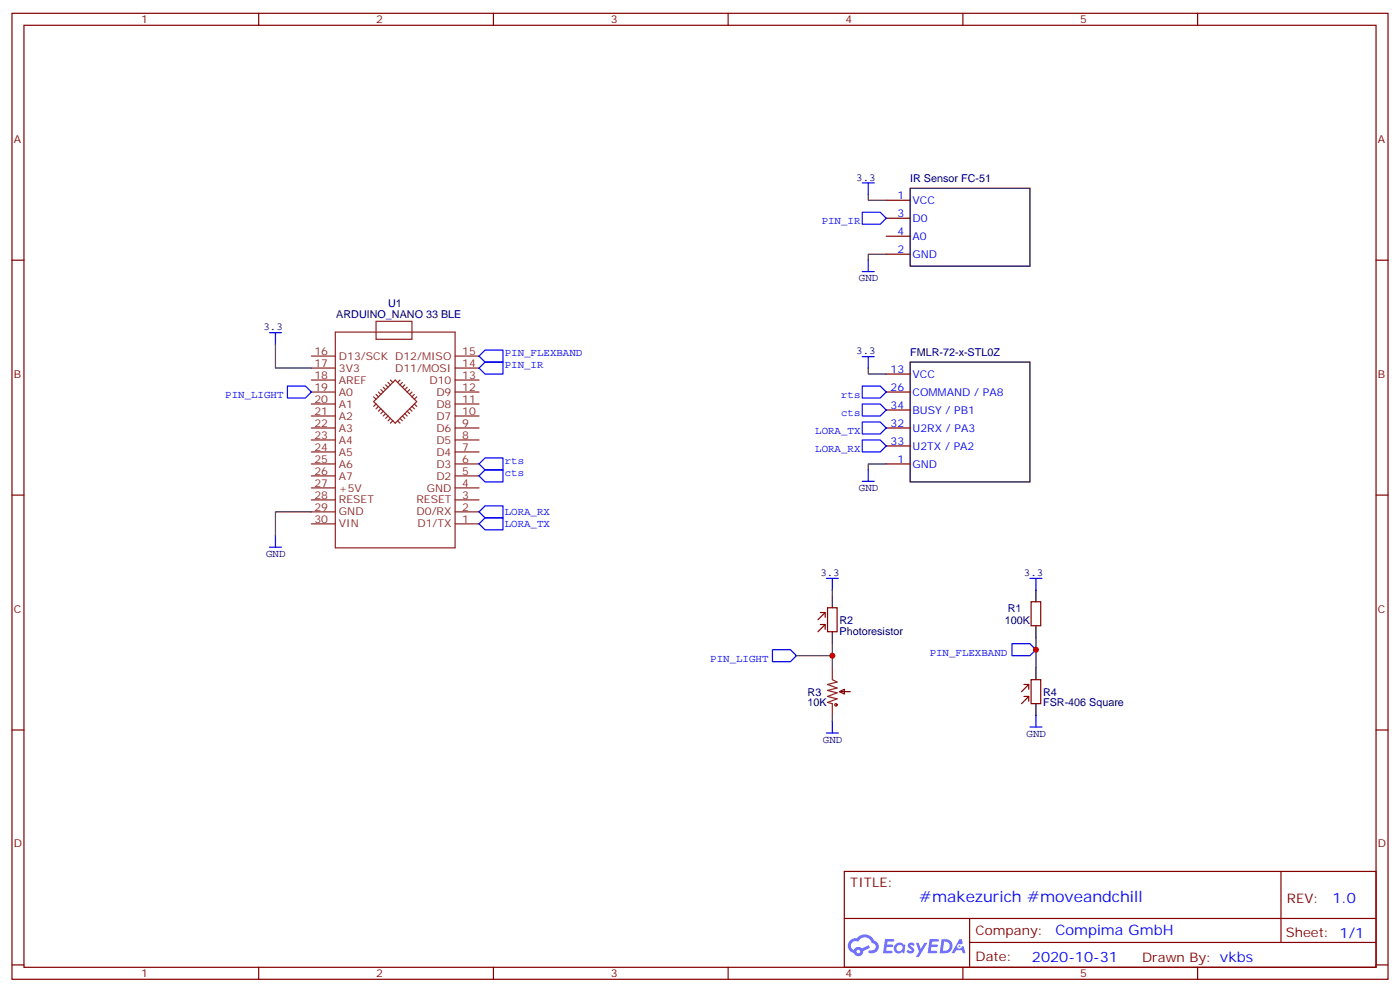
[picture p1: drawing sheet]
<svg xmlns="http://www.w3.org/2000/svg" width="412mm" height="292mm" viewBox="0 0 412 292" stroke-linecap="round" stroke-linejoin="round" font-family="sans-serif">
<g fill="none" stroke="#870000" stroke-width=".35">
<path d="M3.5 3.9h405.4v284.4h-405.4zM7.1 7.4h398.2v277.3h-398.2zM76.2 3.9v3.5M145.3 3.9v3.5M214.5 3.9v3.5M283.6 3.9v3.5M352.8 3.9v3.5M3.5 76.6h3.6M405.3 76.6h3.6M3.5 145.7h3.6M405.3 145.7h3.6M3.5 214.9h3.6"/>
<path d="M405.3 214.9h3.6M248.7 256.5h156.6v28.2h-156.6zM377.3 256.5v20.9M248.7 270.4h156.5M285.6 277.4h119.6M285.6 270.4v14.1M3.5 284h3.6M76.2 284.7v3.6M145.3 284.7v3.6M214.5 284.7v3.6M283.6 284.7v3.6M352.8 284.7v3.6"/>
<path d="M405.3 284h3.6"/>
</g>
<g fill="#5487ff">
<path d="M267.7 277.7a1.22 1.22 0 0 1 1.7 .2l-.4 .6a.47 .47 0 0 0-.3-.4 .47 .47 0 0 0-.5 .2l.1 .2a1.14 1.14 0 0 1 .8 1.8 1.14 1.14 0 0 1-1.9 0l-.2-.2 .5-.6 .7 .5a.29 .29 0 0 0 .3-.3 .29 .29 0 0 0-.2-.3 1.04 1.04 0 0 1-.6-1.7z"/>
<path d="M260.7 276.4h2.4l.3 .2-.2 .5-1.8 .1-.1 .8h1.5l.3 .4-.3 .4h-1.6l-.2 1.1h1.7l.2 .3-.2 .3-2.6 .1z"/>
<path d="M273.8 276.4h2.4l.3 .2-.1 .5-1.8 .1-.2 .8h1.6l.3 .4-.4 .4h-1.6l-.1 1.1h1.7l.2 .3-.2 .3-2.6 .1z"/>
<path d="M282.6 276.4h.7l.3 1.3-.6 .3a.69 .69 0 0 0-1 .3 .69 .69 0 0 0 .4 .9 .69 .69 0 0 0 .9-.6l.5-.2 .6 2.2h-.8l-.2-.9h-1.8l-.5 .9h-.8z"/>
<path d="M269.8 277.5h.8l.6 1.8 1.1-1.8h.9l-2.6 4.2h-.8l.9-1.5z"/>
<path d="M277.4 276.4l-.6 4.2h1.3a2.11 2.11 0 0 0 2.5-2.1 2.11 2.11 0 0 0-2.5-2.1zM278.1 277.2a1.39 1.39 0 0 1 1.7 1.4 1.39 1.39 0 0 1-1.8 1.3h-.3z"/>
<path d="M263.7 278.1a1.54 1.54 0 0 0-.1 2.1 1.54 1.54 0 0 0 2.2 .1l.6 .3 .3-2.3-.2-.3h-.4a1.49 1.49 0 0 0-2.4 .1zM264 279.1a.94 .94 0 0 1 1.8 0 .94 .94 0 0 1-1.8 0z"/>
<path d="M250.4 276.8a2.18 2.18 0 0 0 1.1 3.7 1.44 1.44 0 0 0 1.6 .9 1.44 1.44 0 0 0 1.2-1.4l2-1-.5-.8-1.9 1a1.47 1.47 0 0 0-2.4 .4 1.39 1.39 0 0 1-.7-1.9 1.39 1.39 0 0 1 2-.5 2.12 2.12 0 0 1 2.2-1.3 2.12 2.12 0 0 1 1.9 1.7 1.14 1.14 0 0 1 1.1 1.4 1.14 1.14 0 0 1-1.7 .7 .43 .43 0 0 0-.5 .4 .43 .43 0 0 0 .4 .5 1.98 1.98 0 0 0 2.5-1.2 1.98 1.98 0 0 0-1.2-2.6 3.1 3.1 0 0 0-5.3-.6l-.9 .1zM252.3 280.1a.55 .55 0 0 1 1.1 0 .55 .55 0 0 1-1.1 0z"/>
<circle cx="282.6" cy="278.5" r=".26"/>
</g>
<g fill="none" stroke="#8c2424" stroke-width=".35">
<path d="M98.8 97.8h35.3v63.5h-35.3zM110.8 94.6h10.6v5.3h-10.6zM91.7 108.3h7.1M91.7 111.9h7.1M91.7 115.4h7.1M91.7 118.9h7.1M91.7 104.8h7.1M110.1 118.2l6.3-6.3 6.4 6.3-6.4 6.4zM110.1 116.8l.7 .7M110.8 116.1l.7 .7M110.8 118.9l-.7 .7M111.5 115.4l.7 .7"/>
<path d="M111.5 119.6l-.7 .7M112.2 114.7l.7 .7M112.9 114l.7 .7M113.6 113.3l.7 .7M114.3 112.6l.7 .7M115 111.9l.7 .7M117.8 111.9l-.7 .7M118.5 112.6l-.7 .7M119.2 113.3l-.7 .7M119.9 114l-.7 .7M120.6 114.7l-.7 .7M121.4 115.4l-.8 .7"/>
<path d="M121.4 119.6l.7 .7M122.1 118.9l.7 .7M122.1 116.1l-.7 .7M122.8 116.8l-.7 .7M134.1 108.3h7M134.1 111.9h7M134.1 115.4h7M134.1 118.9h7M134.1 104.8h7M91.7 122.4h7.1M91.7 126h7.1M91.7 129.5h7.1"/>
<path d="M91.7 133h7.1M91.7 136.6h7.1M112.2 120.3l-.7 .7M112.9 121l-.7 .7M113.6 121.7l-.7 .7M114.3 122.4l-.7 .8M115 123.2l-.7 .7M115.7 123.9l-.7 .7M117.1 123.9l.7 .7M117.8 123.2l.7 .7M118.5 122.4l.7 .8M119.2 121.7l.7 .7"/>
<path d="M119.9 121l.7 .7M120.6 120.3l.8 .7M134.1 122.4h7M134.1 126h7M134.1 129.5h7M134.1 133h7M134.1 136.6h7M91.7 140.1h7.1M91.7 143.6h7.1M91.7 147.1h7.1M91.7 150.7h7.1M91.7 154.2h7.1"/>
<path d="M134.1 140.1h7M134.1 143.6h7M134.1 147.1h7M134.1 150.7h7M134.1 154.2h7M245.2 196.5v3.6l1.4 .7-2.8 .7 2.8 1-2.8 .7 2.8 .7-2.8 1.1 2.8 .7-2.8 1.1 1.4 .3v3.5"/>
</g>
<g fill="none" stroke="#00f" stroke-width=".35">
<path d="M254 53.8h3.5M255.8 53.8v3.6M254 62.5h5.3l1.8 1.7-1.8 1.8h-5.3zM254 79.9h3.5M255.8 76.4v3.5M79.4 97.9h3.5M81.1 97.9v3.6M84.7 113.6h5.3l1.7 1.8-1.7 1.8h-5.3zM141.1 104.8l1.8-1.8h5.3v3.6h-5.3zM141.1 108.3l1.8-1.7h5.3v3.5h-5.3zM254 113.6h5.3l1.8 1.8-1.8 1.8h-5.3zM254 118.9h5.3l1.8 1.8-1.8 1.7h-5.3z"/>
<path d="M254 105h3.5M255.8 105v3.5M141.1 136.6l1.8-1.8h5.3v3.5h-5.3zM254 124.2h5.3l1.8 1.8-1.8 1.7h-5.3zM254 129.5h5.3l1.8 1.8-1.8 1.7h-5.3zM255.8 138.1v3.6M81.1 157.6v3.5M141.1 154.2l1.8-1.8h5.3v3.6h-5.3zM141.1 150.7l1.8-1.8h5.3v3.5h-5.3zM141.1 140.1l1.8-1.8h5.3v3.6h-5.3zM254 141.7h3.5M79.4 161.1h3.5"/>
<path d="M243.4 170.3h3.5M245.2 170.3v3.5M303.4 170.3h3.5M305.2 170.3v3.5M227.5 191.2h5.3l1.8 1.8-1.8 1.8h-5.3zM298.1 189.5h5.3l1.8 1.7-1.8 1.8h-5.3zM243.4 215.8h3.5M245.2 212.2v3.6M303.4 214h3.5M305.2 210.5v3.5"/>
</g>
<path d="M255.8 57.2v1.7h5.3M261.1 74.8h-5.3v1.8M81.1 101.3v7h10.6M255.8 108.3v1.8h5.3M261.1 136.6h-5.3v1.7M91.7 150.7h-10.6v7M245.2 173.6v1.8M234.6 193h10.6M245.2 189.5v7M305.2 187.7v8.8M245.2 210.6v1.8" fill="none" stroke="#008700" stroke-width=".35"/>
<path d="M268.1 55.4h35.3v23h-35.3zM268.1 106.6h35.3v35.3h-35.3zM245.2 175.4v3.5M305.2 173.6v3.5M245.2 185.9v3.6M305.2 184.2v3.5M305.2 196.5v3.6M305.2 207.1v3.5" fill="none" stroke="#000" stroke-width=".35"/>
<g fill="none" stroke="#870000" stroke-width=".35">
<path d="M261.1 58.9h7M261.1 64.2h7M261.1 69.5h7M261.1 74.8h7M261.1 110.1h7M261.1 115.4h7M261.1 136.6h7M261.1 120.7h7M261.1 126h7M261.1 131.3h7M243.8 178.9h2.8v7h-2.8zM303.7 177.1h2.9v7.1h-2.9z"/>
<path d="M241.7 180.3h1.4v1.4M241.7 183.8h1.4v1.4M243.1 180.3l-2.2 2.1M243.1 183.8l-2.2 2.1M247.3 203.6l1.4-.7v1.4zM247.3 203.6h3.2M301.6 201.5h1.4v1.4M301.6 205h1.4v1.4M303 201.5l-2.1 2.1M303 205l-2.1 2.1M303.7 200.1h2.9v7h-2.9z"/>
</g>
<circle cx="246.2" cy="207.5" r=".35" fill="none" stroke="#a10000" stroke-width=".35"/>
<g fill="#c00">
<circle cx="245.2" cy="193" r=".88"/>
<circle cx="305.2" cy="191.2" r=".88"/>
</g>
<text font-size="4.6" fill="#00f" x="270.8" y="265.5">#makezurich #moveandchill</text>
<g font-size="4.2" fill="#00f">
<text x="392.5" y="265.8">1.0</text>
<text x="310.9" y="275.3">Compima GmbH</text>
<text x="304" y="283.1">2020-10-31</text>
</g>
<g font-size="3.9" fill="#800">
<text x="250.5" y="261.1">TITLE:</text>
<text x="379.1" y="265.8">REV:</text>
<text x="287.4" y="275.3">Company:</text>
<text x="378.7" y="275.9">Sheet: 1/1</text>
<text x="287.4" y="283">Date:</text>
<text x="336.4" y="283.1">Drawn By: vkbs</text>
</g>
<g font-size="3.2" fill="#800">
<text x="41.6" y="6.9">1</text>
<text x="110.8" y="6.9">2</text>
<text x="179.9" y="6.9">3</text>
<text x="249.1" y="6.9">4</text>
<text x="318.2" y="6.9">5</text>
<text x="4.1" y="42">A</text>
<text x="405.9" y="42">A</text>
<text x="4.1" y="111.2">B</text>
<text x="405.9" y="111.2">B</text>
<text x="4.1" y="180.3">C</text>
<text x="405.9" y="180.3">C</text>
<text x="4.1" y="249.4">D</text>
<text x="405.9" y="249.4">D</text>
<text x="41.6" y="287.7">1</text>
<text x="110.8" y="287.7">2</text>
<text x="179.9" y="287.7">3</text>
<text x="249.1" y="287.7">4</text>
<text x="318.2" y="287.7">5</text>
</g>
<g font-size="3.2" fill="#000080">
<text x="252.2" y="53.1">3.3</text>
<text x="268.1" y="53.7">IR Sensor FC-51</text>
<text x="253" y="82.8">GND</text>
<text x="99.1" y="93.6">ARDUINO_NANO 33 BLE</text>
<text x="114.3" y="90.3">U1</text>
<text x="77.6" y="97.2">3.3</text>
<text x="252.2" y="104.3">3.3</text>
<text x="268.1" y="104.8">FMLR-72-x-STL0Z</text>
<text x="253" y="144.5">GND</text>
<text x="78.4" y="163.9">GND</text>
<text x="241.7" y="169.5">3.3</text>
<text x="301.6" y="169.5">3.3</text>
<text x="247.3" y="183.6">R2</text>
<text x="296" y="183.6">100K</text>
<text x="296.8" y="180">R1</text>
<text x="247.3" y="186.8">Photoresistor</text>
<text x="237.9" y="207.9">10K</text>
<text x="237.9" y="204.7">R3</text>
<text x="307.3" y="207.9">FSR-406 Square</text>
<text x="307.3" y="204.8">R4</text>
<text x="242.4" y="218.6">GND</text>
<text x="302.4" y="216.8">GND</text>
</g>
<g font-size="3.2" fill="#00f">
<text x="264.3" y="58.6">1</text>
<text x="264.3" y="63.9">3</text>
<text x="268.8" y="60">VCC</text>
<text x="268.8" y="65.3">D0</text>
<text x="242" y="66">PIN_IR</text>
<text x="264.3" y="69.2">4</text>
<text x="268.8" y="70.6">A0</text>
<text x="264.3" y="74.5">2</text>
<text x="268.8" y="75.9">GND</text>
<text x="148.7" y="104.7">PIN_FLEXBAND</text>
<text x="148.7" y="108.2">PIN_IR</text>
<text x="262.3" y="109.7">13</text>
<text x="268.8" y="111.2">VCC</text>
<text x="66.4" y="117.2">PIN_LIGHT</text>
<text x="247.8" y="117.2">rts</text>
<text x="262.3" y="115">26</text>
<text x="268.8" y="116.5">COMMAND / PA8</text>
<text x="247.8" y="122.4">cts</text>
<text x="262.3" y="120.3">34</text>
<text x="262.3" y="125.6">32</text>
<text x="268.8" y="121.7">BUSY / PB1</text>
<text x="240.1" y="127.7">LORA_TX</text>
<text x="262.3" y="130.9">33</text>
<text x="268.8" y="127">U2RX / PA3</text>
<text x="148.7" y="136.6">rts</text>
<text x="240.1" y="133">LORA_RX</text>
<text x="264.3" y="136.2">1</text>
<text x="268.8" y="137.6">GND</text>
<text x="268.8" y="132.3">U2TX / PA2</text>
<text x="148.7" y="140.1">cts</text>
<text x="148.7" y="155">LORA_TX</text>
<text x="148.7" y="151.5">LORA_RX</text>
<text x="209.2" y="194.8">PIN_LIGHT</text>
<text x="273.9" y="193.1">PIN_FLEXBAND</text>
</g>
<g font-size="3.2" fill="#8d2323">
<text x="92.6" y="108">17</text>
<text x="92.6" y="104.5">16</text>
<text x="99.8" y="105.9">D13/SCK D12/MISO</text>
<text x="136.2" y="108">14</text>
<text x="136.2" y="104.5">15</text>
<text x="92.6" y="111.5">18</text>
<text x="99.8" y="112.9">AREF</text>
<text x="99.8" y="109.4">3V3</text>
<text x="116.4" y="109.4">D11/MOSI</text>
<text x="126.5" y="112.9">D10</text>
<text x="136.2" y="111.5">13</text>
<text x="92.6" y="118.6">20</text>
<text x="92.6" y="115">19</text>
<text x="99.8" y="120">A1</text>
<text x="99.8" y="116.5">A0</text>
<text x="128.5" y="116.5">D9</text>
<text x="128.5" y="120">D8</text>
<text x="136.2" y="115">12</text>
<text x="136.2" y="118.6">11</text>
<text x="92.6" y="125.6">22</text>
<text x="92.6" y="122.1">21</text>
<text x="99.8" y="123.5">A2</text>
<text x="128.5" y="123.5">D7</text>
<text x="136.2" y="122.1">10</text>
<text x="136.2" y="125.6">9</text>
<text x="92.6" y="129.2">23</text>
<text x="99.8" y="130.6">A4</text>
<text x="99.8" y="127">A3</text>
<text x="128.5" y="127">D6</text>
<text x="128.5" y="130.6">D5</text>
<text x="136.2" y="129.2">8</text>
<text x="92.6" y="136.2">25</text>
<text x="92.6" y="132.7">24</text>
<text x="99.8" y="137.6">A6</text>
<text x="99.8" y="134.1">A5</text>
<text x="128.5" y="134.1">D4</text>
<text x="128.5" y="137.6">D3</text>
<text x="136.2" y="132.7">7</text>
<text x="136.2" y="136.2">6</text>
<text x="92.6" y="143.3">27</text>
<text x="92.6" y="139.7">26</text>
<text x="99.8" y="141.1">A7</text>
<text x="128.5" y="141.1">D2</text>
<text x="136.2" y="139.7">5</text>
<text x="136.2" y="143.3">4</text>
<text x="92.6" y="146.8">28</text>
<text x="99.8" y="148.2">RESET</text>
<text x="99.8" y="144.7">+5V</text>
<text x="122.7" y="148.2">RESET</text>
<text x="125.7" y="144.7">GND</text>
<text x="136.2" y="146.8">3</text>
<text x="92.6" y="153.8">30</text>
<text x="92.6" y="150.3">29</text>
<text x="99.8" y="155.3">VIN</text>
<text x="99.8" y="151.7">GND</text>
<text x="122.7" y="151.7">D0/RX</text>
<text x="123" y="155.3">D1/TX</text>
<text x="136.2" y="150.3">2</text>
<text x="136.2" y="153.8">1</text>
</g>
</svg>
